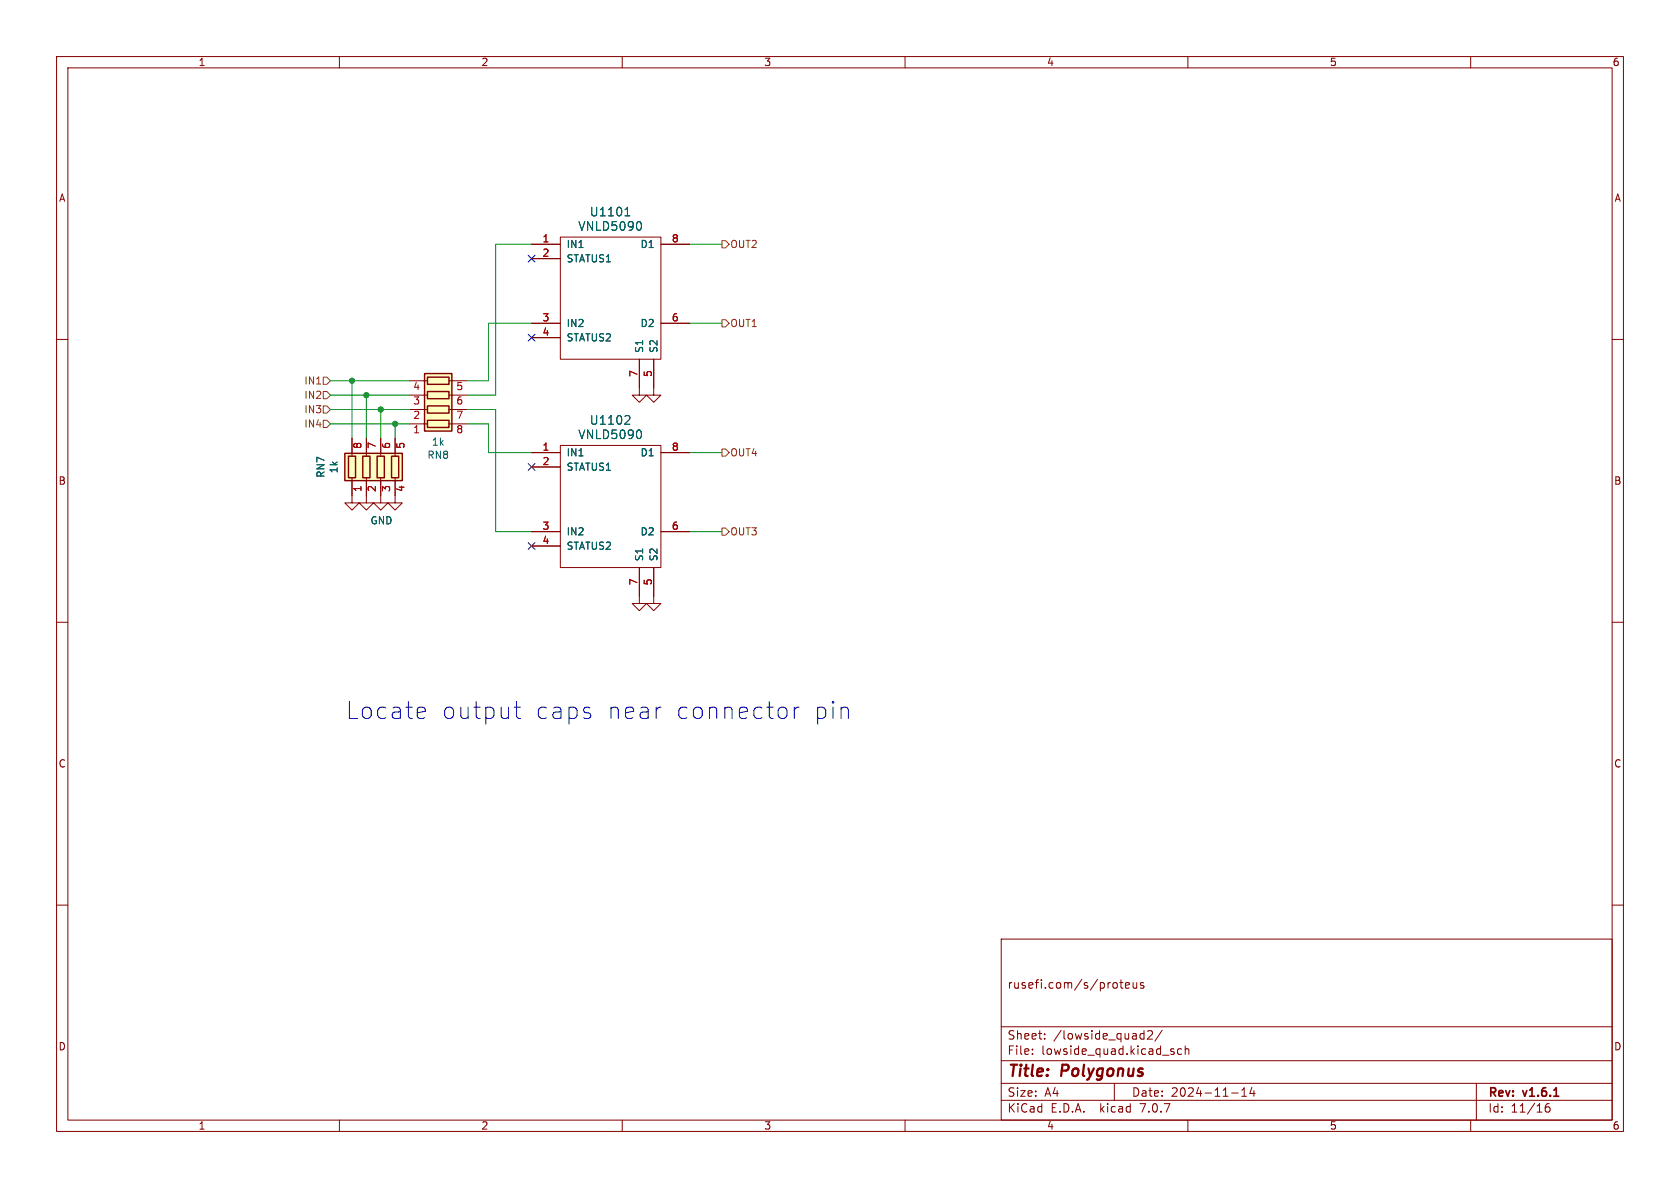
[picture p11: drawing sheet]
<svg xmlns="http://www.w3.org/2000/svg" width="297mm" height="210mm" viewBox="0 0 297 210" stroke-linecap="round" stroke-linejoin="round" font-family="sans-serif">
<g fill="none" stroke="#840000" stroke-width=".18">
<path d="M10 10h277v190h-277zM12 12h273v186h-273zM60 10v2M110 10v2M160 10v2M210 10v2M260 10v2M10 60h2M94 43.2h5.1M94 45.7h5.1M94 57.2h5.1M94 59.7h5.1"/>
<path d="M99.1 41.9h17.7v21.6h-17.7zM116.8 43.2h5.1M116.8 57.2h5.1M285 60h2M62.2 77.5v3.1M64.8 77.5v3.1M67.3 77.5v3.1M69.8 77.5v3.1M72.4 74.9h3.2M72.4 72.4h3.2M72.4 69.9h3.2M72.4 67.3h3.2"/>
<path d="M79.4 74.9h3.1M79.4 72.4h3.1M79.4 69.9h3.1M79.4 67.3h3.1M99.1 78.7h17.7v21.6h-17.7zM113 63.5v6.4h1.3l-1.3 1.2-1.2-1.2h1.2M115.6 63.5v6.4h1.2l-1.2 1.2-1.3-1.2h1.3M62.2 84.5v4.4h1.3l-1.3 1.3-1.2-1.3h1.2M64.8 84.5v4.4h1.2l-1.2 1.3-1.3-1.3h1.3M67.3 84.5v4.4h1.3l-1.3 1.3-1.3-1.3h1.3M69.8 84.5v4.4h1.3l-1.3 1.3-1.2-1.3h1.2M94 80h5.1"/>
<path d="M94 82.6h5.1M94 94h5.1M94 96.5h5.1M116.8 80h5.1M116.8 94h5.1M10 110h2M113 100.3v6.4h1.3l-1.3 1.3-1.2-1.3h1.2M115.6 100.3v6.4h1.2l-1.2 1.3-1.3-1.3h1.3M285 110h2M10 160h2M285 160h2M177 166h108v32h-108z"/>
<path d="M197.5 173.8v.8M198 173.7h.5M198.2 173.2v1.3l.3 .2M199 174.2l.7-.1-.1-.3-.4-.1-.2 .2v.7h.6M200.3 173.7l.1 .9 .3 .1 .3-.1M201 173.7v1M202.2 173.8l-.4-.1-.2 .2 .1 .2 .5 .2v.3h-.6M60 198v2M110 198v2M160 198v2M177 194.5h108M177 191.5h108"/>
<path d="M177 187.5h108M177 181.5h108M182.5 186.3v.1M182.5 185.5v.1M184.7 183.6v.1M184.7 182.8v.1M197 191.5v3M201.8 182.7l.4 .1M202.2 182.2v1.5M202.2 183.6l-.4 .1M202.9 182.3l.6-.1 .2 .1v.3l-.9 1.1h.9M205.5 182.1l-1.3 2"/>
<path d="M207.2 185.9l.3 .1 .1 .2-.2 .2h-.3M207.2 185.4l.3 .1M208.9 185.5l-.4-.1-.3 .3v.4l.1 .2h.6M209.5 185.5l.2-.1 .4 .1 .1 .9M209.5 184.9v1.5M210 198v2M217.7 193.2h1.2M219.5 193.8h.9M219.5 192.7l.5-.4v1.5M221.3 192.2l-.3 1.1h.9M221.7 192.8v1M260 198v2"/>
<path d="M261 191.5v6.5M273.9 195.1a.59 .59 0 0 0-.7 .6v.6l.1 .2 .4 .1 .3-.1v-.5l-.1-.3h-.4l-.3 .3"/>
</g>
<path d="M274.7 193.8h.9" fill="none" stroke="#840000" stroke-width=".3"/>
<g fill="#ffffc2" stroke="#ffffc2" stroke-width=".18">
<path d="M61 80.1h10.1v4.9h-10.1z"/>
<path d="M75.1 66h4.8v10.2h-4.8z"/>
</g>
<path d="M75.1 66h4.8v10.2h-4.8zM75.6 74.3h3.8v1.3h-3.8zM75.6 71.8h3.8v1.2h-3.8zM75.6 69.2h3.8v1.3h-3.8zM75.6 66.7h3.8v1.2h-3.8zM61 80.1h10.1v4.9h-10.1zM61.6 80.6h1.3v3.9h-1.3zM64.1 80.6h1.3v3.9h-1.3zM66.7 80.6h1.2v3.9h-1.2zM69.2 80.6h1.3v3.9h-1.3z" fill="none" stroke="#840000" stroke-width=".25"/>
<path d="M110.5 38.2h.9M110.6 37l.3-.4v1.6M113.2 39.3l.2 .5-.2 .8M110.7 73.5h.5l.2 .4-1 1.1h1M113.2 76.1l.2 .5-.2 .9" fill="none" stroke="#006464" stroke-width=".18"/>
<path d="M127.6 42.5h.7l.6 .7-.6 .6h-.7zM127.6 56.5h.7l.6 .7-.6 .6h-.7zM57.1 69.2h.7l.6 .7-.6 .6h-.7zM57.1 74.3h.7l.6 .6-.6 .7h-.7zM57.1 66.7h.7l.6 .6-.6 .6h-.7zM57.1 71.8h.7l.6 .6-.6 .6h-.7zM127.6 79.4h.7l.6 .6-.6 .6h-.7zM127.6 93.3h.7l.6 .7-.6 .6h-.7z" fill="none" stroke="#725600" stroke-width=".18"/>
<path d="M74.8 125l.2 .2 .2 .5-1.4 .3M75 126.9l-.2 .1M90.9 125h1.1M91.3 124v2.6l.2 .3 .5 .1M104.3 126.2l.1 .2-.1 .5M116.6 125h.3M138.1 125a.81 .81 0 0 1 1 .6v.8a.81 .81 0 0 1-1 .6M140.4 125v2M141.3 125a.76 .76 0 0 0-.9 .6M149.5 125l.3 .2 .2 .2v1.6" fill="none" stroke="#0000c2" stroke-width=".18"/>
<g fill="none" stroke="#009600" stroke-width=".18">
<path d="M94 57.2h-7.6v10.1h-3.9M94 43.2h-6.4v26.7h-5.1M121.9 57.2h5.7M121.9 43.2h5.7M58.4 67.3h14M58.4 72.4h14M58.4 74.9h14M58.4 69.9h14M62.2 67.3v10.2M64.8 69.9v7.6M67.3 72.4v5.1M69.8 74.9v2.6"/>
<path d="M82.5 74.9h3.9v5.1h7.6M82.5 72.4h5.1v21.6h6.4M121.9 94h5.7M121.9 80h5.7"/>
</g>
<path d="M93.4 45.1l1.2 1.2M93.4 59.1l1.2 1.2M94.6 45.1l-1.2 1.2M94.6 59.1l-1.2 1.2M93.4 95.9l1.2 1.2M93.4 81.9l1.2 1.3M94.6 95.9l-1.2 1.2M94.6 81.9l-1.2 1.3" fill="none" stroke="#000084" stroke-width=".18"/>
<g fill="#009600" stroke="#009600" stroke-width=".18">
<circle cx="64.8" cy="69.9" r=".46"/>
<circle cx="62.2" cy="67.3" r=".46"/>
<circle cx="69.8" cy="74.9" r=".46"/>
<circle cx="67.3" cy="72.4" r=".46"/>
</g>
<g font-size="4.2" fill="#0000c2">
<text x="61" y="127.4">Locate</text>
<text x="77.8" y="127.4">output</text>
<text x="94.2" y="127.4">caps</text>
<text x="106.8" y="127.4">near</text>
<text x="118.8" y="127.4">connector</text>
<text x="143" y="127.4">pin</text>
</g>
<g font-size="2.8" fill="#840000">
<text x="178" y="190.9">Title:</text>
<text x="187.7" y="190.9">Polygonus</text>
</g>
<g font-size="2.1" fill="#006464">
<text x="102.1" y="41">VNLD5090</text>
<text x="104.2" y="38.5">U1101</text>
<text x="102.1" y="77.8">VNLD5090</text>
<text x="104.2" y="75.3">U1102</text>
</g>
<g font-size="2.1" fill="#840000">
<text x="178" y="175">rusefi.com/s/proteus</text>
<text x="178" y="184">Sheet:</text>
<text x="186.2" y="184">/lowside_quad2/</text>
<text x="178" y="186.7">File:</text>
<text x="184.1" y="186.7">lowside_quad.kicad_sch</text>
<text x="178" y="196.9">KiCad</text>
<text x="178" y="194.1">Size:</text>
<text x="184.7" y="194.1">A4</text>
<text x="185.7" y="196.9">E.D.A.</text>
<text x="194.6" y="196.9">kicad</text>
<text x="200" y="194.1">Date:</text>
<text x="201.8" y="196.9">7.0.7</text>
<text x="207" y="194.1">2024-11-14</text>
<text x="263" y="194.3">Rev:</text>
<text x="263" y="196.9">Id:</text>
<text x="267.1" y="196.9">11/16</text>
<text x="269.4" y="194.3">v1.6.1</text>
</g>
<g font-size="1.8" fill="#840000">
<text x="35" y="11.9">1</text>
<text x="85" y="11.9">2</text>
<text x="135" y="11.9">3</text>
<text x="185" y="11.9">4</text>
<text x="235" y="11.9">5</text>
<text x="285" y="11.9">6</text>
<text x="10.3" y="35.9">A</text>
<text x="285.3" y="35.9">A</text>
<text x="10.3" y="85.9">B</text>
<text x="285.3" y="85.9">B</text>
<text x="10.3" y="135.9">C</text>
<text x="285.3" y="135.9">C</text>
<text x="10.3" y="185.9">D</text>
<text x="285.3" y="185.9">D</text>
<text x="35" y="199.9">1</text>
<text x="85" y="199.9">2</text>
<text x="135" y="199.9">3</text>
<text x="185" y="199.9">4</text>
<text x="235" y="199.9">5</text>
<text x="285" y="199.9">6</text>
</g>
<g font-size="1.8" fill="#a90000">
<text x="95.8" y="42.9">1</text>
<text x="95.8" y="45.5">2</text>
<text x="118.7" y="42.9">8</text>
<text x="95.8" y="56.9">3</text>
<text x="95.8" y="59.4">4</text>
<text x="118.7" y="56.9">6</text>
<text x="73" y="71.8">3</text>
<text x="73" y="69.3">4</text>
<text x="80.6" y="69.3">5</text>
<text x="80.6" y="71.8">6</text>
<text x="112.8" y="66.7" transform="rotate(-90 112.8 66.7)">7</text>
<text x="115.3" y="66.7" transform="rotate(-90 115.3 66.7)">5</text>
<text x="73" y="76.9">1</text>
<text x="73" y="74.4">2</text>
<text x="80.6" y="74.4">7</text>
<text x="80.6" y="76.9">8</text>
<text x="64.2" y="79.4" transform="rotate(-90 64.2 79.4)">8</text>
<text x="66.8" y="79.4" transform="rotate(-90 66.8 79.4)">7</text>
<text x="69.3" y="79.4" transform="rotate(-90 69.3 79.4)">6</text>
<text x="71.8" y="79.4" transform="rotate(-90 71.8 79.4)">5</text>
<text x="95.8" y="79.8">1</text>
<text x="95.8" y="82.3">2</text>
<text x="118.7" y="79.8">8</text>
<text x="64.2" y="87.1" transform="rotate(-90 64.2 87.1)">1</text>
<text x="66.8" y="87.1" transform="rotate(-90 66.8 87.1)">2</text>
<text x="69.3" y="87.1" transform="rotate(-90 69.3 87.1)">3</text>
<text x="71.8" y="87.1" transform="rotate(-90 71.8 87.1)">4</text>
<text x="95.8" y="93.7">3</text>
<text x="118.7" y="93.7">6</text>
<text x="95.8" y="96.3">4</text>
<text x="112.8" y="103.6" transform="rotate(-90 112.8 103.6)">7</text>
<text x="115.3" y="103.6" transform="rotate(-90 115.3 103.6)">5</text>
</g>
<g font-size="1.8" fill="#006464">
<text x="100.1" y="44">IN1</text>
<text x="100.1" y="46.6">STATUS1</text>
<text x="113.1" y="44">D1</text>
<text x="100.1" y="58">IN2</text>
<text x="113.1" y="58">D2</text>
<text x="100.1" y="60.6">STATUS2</text>
<text x="113.9" y="62.5" transform="rotate(-90 113.9 62.5)">S1</text>
<text x="116.4" y="62.5" transform="rotate(-90 116.4 62.5)">S2</text>
<text x="59.9" y="83.8" transform="rotate(-90 59.9 83.8)">1k</text>
<text x="75.5" y="81.3">RN8</text>
<text x="76.2" y="79">1k</text>
<text x="100.1" y="80.9">IN1</text>
<text x="100.1" y="83.4">STATUS1</text>
<text x="113.1" y="80.9">D1</text>
<text x="57.6" y="84.6" transform="rotate(-90 57.6 84.6)">RN7</text>
<text x="65.4" y="92.9">GND</text>
<text x="100.1" y="94.8">IN2</text>
<text x="113.1" y="94.8">D2</text>
<text x="100.1" y="97.4">STATUS2</text>
<text x="113.9" y="99.3" transform="rotate(-90 113.9 99.3)">S1</text>
<text x="116.4" y="99.3" transform="rotate(-90 116.4 99.3)">S2</text>
</g>
<g font-size="1.8" fill="#725600">
<text x="129" y="44">OUT2</text>
<text x="129" y="58">OUT1</text>
<text x="53.7" y="70.7">IN2</text>
<text x="53.7" y="68.2">IN1</text>
<text x="53.7" y="75.8">IN4</text>
<text x="53.7" y="73.3">IN3</text>
<text x="129" y="80.9">OUT4</text>
<text x="129" y="94.8">OUT3</text>
</g>
</svg>
